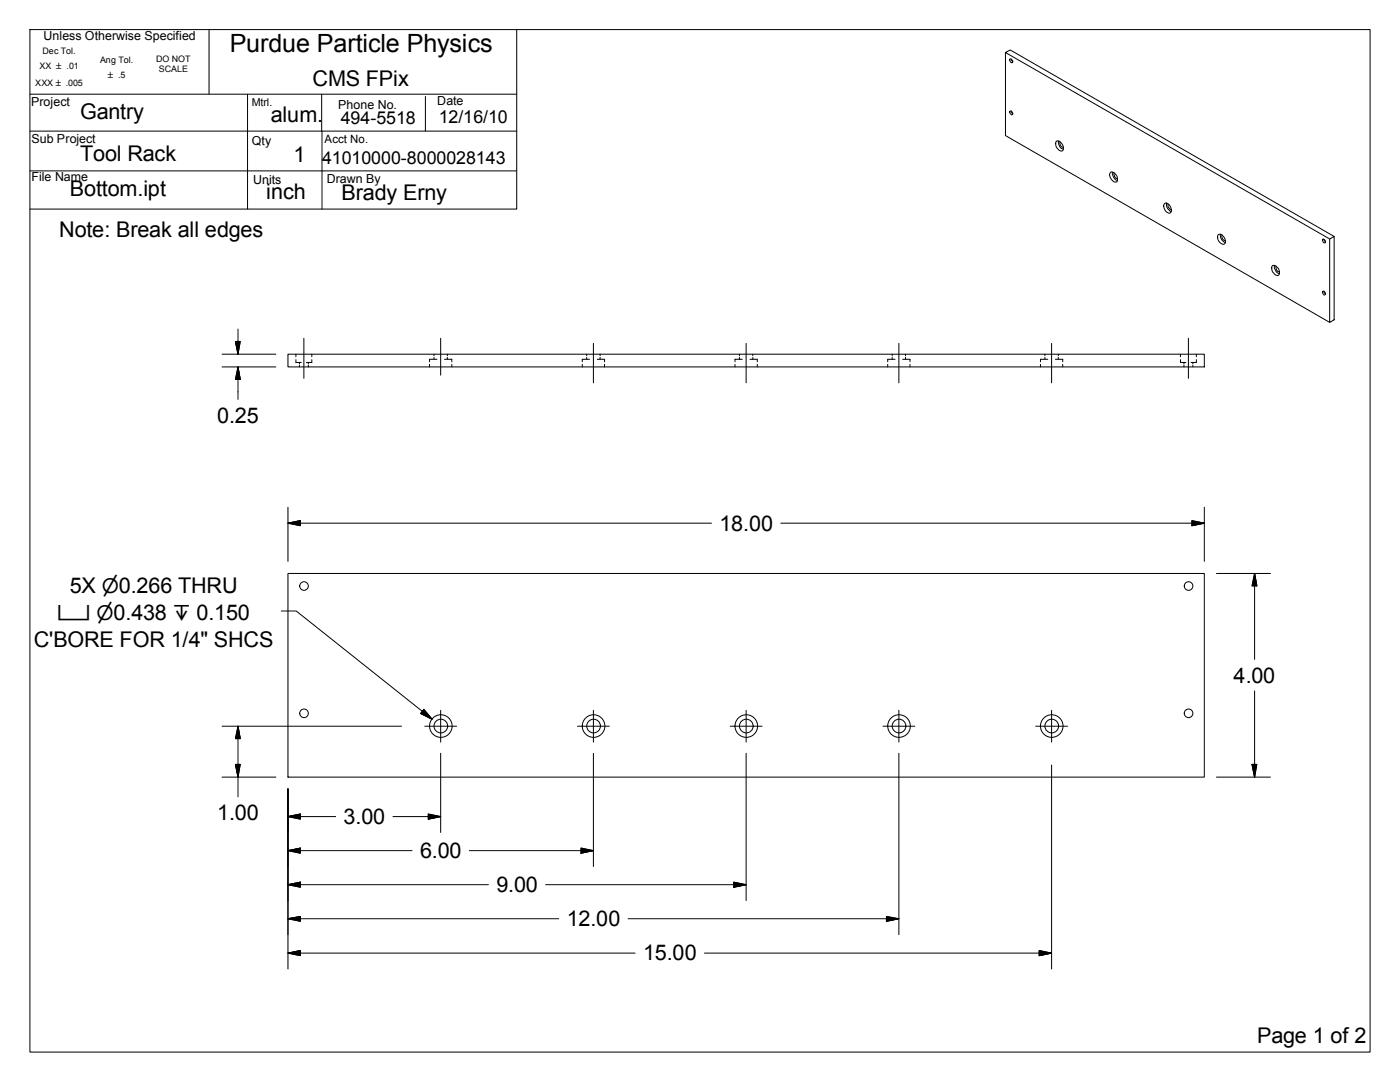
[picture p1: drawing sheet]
<svg xmlns="http://www.w3.org/2000/svg" width="279mm" height="216mm" viewBox="0 0 279 216" stroke-linecap="round" stroke-linejoin="round" font-family="sans-serif">
<!-- layer: Visible Edges(ANSI) -->
<g fill="none" stroke="#000" stroke-width=".2">
<path d="M200.7 10.5v16.6l64.7 37.2M201.5 11.8a.5 .5 0 0 1 .6 .7l-.4-.1zM201.8 11.8l.3 .5M201.5 22.2a.4 .4 0 0 1 .5 .2 .4 .4 0 0 1-.1 .5l-.3-.2zM201.8 22.2v.2l.3 .3M210.8 28.3l.1-.2a1.33 1.33 0 0 1 1.1 2 1.42 1.42 0 0 1-1.2-1.8zM211.3 28.1a1.5 1.5 0 0 0 .9 1.7M211.6 28.3a.8 .8 0 0 0 .6 1.1M221.6 34.5a.71 .71 0 0 1 1 .3l.4 .8a.54 .54 0 0 1-.2 .7 .54 .54 0 0 1-.7-.2l-.5-.7-.2-.5zM222 34.4a1.64 1.64 0 0 0 1 1.6M222.4 34.5a.83 .83 0 0 0 .6 1.1M232.5 40.6a1.27 1.27 0 0 1 1.2 1.8 .65 .65 0 0 1-1.1-.3l-.4-1z"/>
<path d="M232.8 40.5a1.63 1.63 0 0 0 .9 1.7M233.1 40.7a1 1 0 0 0 .7 1.1M243.1 46.9l.1-.1a1.32 1.32 0 0 1 1.4 1.4l-.1 .2a.51 .51 0 0 1-.4 .4 .51 .51 0 0 1-.5-.3l-.5-.7zM243.6 46.7a1.63 1.63 0 0 0 .9 1.8M243.9 46.9a.89 .89 0 0 0 .6 1.2M254 53a1.3 1.3 0 0 1 1.1 1.9 1.3 1.3 0 0 1-1.1-1.9zM254.4 53a1.5 1.5 0 0 0 .9 1.6M254.7 53.1a.8 .8 0 0 0 .6 1.1M264 47.7a.44 .44 0 0 1 .5 .3 .44 .44 0 0 1-.1 .5l-.3-.1-.2-.5zM264 58.1a.44 .44 0 0 1 .5 .3 .44 .44 0 0 1-.1 .5l-.4-.3-.1-.3zM264.2 47.8l.3 .5M264.2 58.1l.1 .3 .2 .2"/>
<path d="M265.4 47.7l.9-.5v16.6l-.9 .5zM266.3 47.2l-64.7-37.2-.9 .5 64.7 37.2M57.5 70.7h182.8v2.5h-182.8zM57.5 114.4h182.8v40.7h-182.8z"/>
<circle cx="60.7" cy="116.9" r=".86"/>
<circle cx="237.2" cy="116.9" r=".86"/>
<circle cx="60.7" cy="142.3" r=".86"/>
<circle cx="88" cy="144.9" r="1.37"/>
<circle cx="88" cy="144.9" r="2.25"/>
<circle cx="118.5" cy="144.9" r="1.37"/>
<circle cx="118.5" cy="144.9" r="2.25"/>
<circle cx="148.9" cy="144.9" r="1.37"/>
<circle cx="148.9" cy="144.9" r="2.25"/>
<circle cx="179.4" cy="144.9" r="1.37"/>
<circle cx="179.4" cy="144.9" r="2.25"/>
<circle cx="209.9" cy="144.9" r="1.37"/>
<circle cx="209.9" cy="144.9" r="2.25"/>
<circle cx="237.2" cy="142.3" r=".86"/>
</g>
<!-- layer: Hidden Edges(ANSI) -->
<g fill="none" stroke="#000" stroke-width=".2">
<path d="M59.1 71.8v.5h1M59.1 70.7v.5M59.8 72.3v.3M59.8 72.9v.3M61.5 72.3v.3M61.5 72.9v.3M62.2 71.8v.5h-1M62.2 70.7v.5M85.7 72.7v.5M86.6 70.7v.3M86.6 71.3v.4M87.2 71.7h-1.5v.5"/>
<path d="M88.7 71.7h1.5v.5M89.3 70.7v.3M89.3 71.3v.4M90.2 72.7v.5M116.2 72.7v.5M117.1 70.7v.3M117.1 71.3v.4M117.7 71.7h-1.5v.5M119.2 71.7h1.4v.5M119.8 70.7v.3M119.8 71.3v.4M120.6 72.7v.5"/>
<path d="M146.7 72.7v.5M147.6 70.7v.3M147.6 71.3v.4M148.1 71.7h-1.4v.5M149.7 71.7h1.4v.5M150.2 70.7v.3M150.2 71.3v.4M151.1 72.7v.5M177.2 72.7v.5M178.1 70.7v.3M178.1 71.3v.4M178.6 71.7h-1.4v.5"/>
<path d="M180.1 71.7h1.5v.5M180.7 70.7v.3M180.7 71.3v.4M181.6 72.7v.5M207.6 72.7v.5M208.5 70.7v.3M208.5 71.3v.4M209.1 71.7h-1.5v.5M210.6 71.7h1.5v.5M211.2 70.7v.3M211.2 71.3v.4M212.1 72.7v.5"/>
<path d="M235.6 71.8v.5h1.1M235.6 70.7v.5M236.3 72.3v.3M236.3 72.9v.3M238.1 72.3v.3M238.1 72.9v.3M238.8 71.8v.5h-1.1M238.8 70.7v.5"/>
</g>
<!-- layer: Sketch Geometry(ANSI) -->
<path d="M6 5.9h267.4v204h-267.4zM6 18.8h97.1M41.7 5.9v12.9M49.4 18.8v22.9M64.2 18.8v7.4M84.9 19.2v7M103.1 5.9v35.8h-97.1M6 26.2h97.1M6 34.1h97.1M64.3 26.2v15.5" fill="none" stroke="#000" stroke-width=".2"/>
<!-- layer: Center Mark(ANSI) -->
<path d="M84.8 144.9h6.3M87.9 141.7v6.4M115.3 144.9h6.3M118.4 141.7v6.4M145.7 144.9h6.4M148.9 141.7v6.4M176.2 144.9h6.4M179.4 141.7v6.4M206.7 144.9h6.3M209.9 141.7v6.4" fill="none" stroke="#000" stroke-width=".2"/>
<!-- layer: Dimensions(ANSI) -->
<g fill="none" stroke="#000" stroke-width=".2">
<path d="M44.3 70.7h10.8M44.3 73.2h10.8M47 68.1h.9l-.4 2.6zM47.5 73.2l.4 2.5h-.9zM47.5 65.7v5M47.5 73.2v6.5M57.5 104.4l2.4-.5v1zM57.5 101.2v10.8M57.5 104.4h84.5M155.8 104.4h84.5M237.9 103.9l2.4 .5-2.4 .5zM240.3 101.2v10.8"/>
<path d="M242.8 114.4h10.8M250.4 114.4l.4 2.5h-.9zM250.4 114.4v17.2M250.4 137.9v17.2M44.3 155.1h10.8M44.3 144.9h35.8M47 152.5h.9l-.4 2.6zM47.5 144.9l.4 2.5h-.9zM47.5 144.9v14.1M57.5 157.4v36M87.9 150.3v15.8M118.4 150.3v22.6"/>
<path d="M148.9 150.3v29.4M179.4 150.3v36.2M209.9 152.7v40.7M242.8 155.1h10.8M249.9 152.5h.9l-.4 2.6zM57.5 162.9l2.4-.5v1zM57.5 169.7l2.4-.5v1zM57.5 176.5l2.4-.5v1zM57.5 162.9h9.5M57.5 169.7h24.7M57.5 176.5h40M78.4 162.9h9.5"/>
<path d="M85.5 162.4l2.4 .5-2.4 .5zM93.7 169.7h24.7M108.9 176.5h40M116 169.2l2.4 .5-2.4 .5zM146.4 176l2.5 .5-2.5 .5zM57.5 183.3l2.4-.4v.9zM57.5 190.2l2.4-.5v1zM57.5 183.3h54M57.5 190.2h69.2M125.3 183.3h54.1M140.6 190.2h69.3M176.9 182.9l2.5 .4-2.5 .5z"/>
<path d="M207.4 189.7l2.5 .5-2.5 .5z"/>
</g>
<g fill="#000" stroke="#000" stroke-width=".2">
<path d="M47 68.1l.5 2.6zM47 68.1h.9l-.4 2.6zM47.5 73.2l.4 2.5zM47.5 73.2l.4 2.5h-.9zM57.5 104.4l2.4-.5zM57.5 104.4l2.4-.5v1zM237.9 104.9l2.4-.5zM237.9 103.9l2.4 .5-2.4 .5zM250.4 114.4l.4 2.5zM250.4 114.4l.4 2.5h-.9zM47 152.5l.5 2.6zM47 152.5h.9l-.4 2.6z"/>
<path d="M47.5 144.9l.4 2.5zM47.5 144.9l.4 2.5h-.9zM249.9 152.5l.5 2.6zM249.9 152.5h.9l-.4 2.6zM57.5 162.9l2.4-.5zM57.5 162.9l2.4-.5v1zM57.5 169.7l2.4-.5zM57.5 169.7l2.4-.5v1zM57.5 176.5l2.4-.5zM57.5 176.5l2.4-.5v1zM85.5 163.4l2.4-.5zM85.5 162.4l2.4 .5-2.4 .5z"/>
<path d="M116 170.2l2.4-.5zM116 169.2l2.4 .5-2.4 .5zM146.4 177l2.5-.5zM146.4 176l2.5 .5-2.5 .5zM57.5 183.3l2.4-.4zM57.5 183.3l2.4-.4v.9zM57.5 190.2l2.4-.5zM57.5 190.2l2.4-.5v1zM176.9 183.8l2.5-.5zM176.9 182.9l2.5 .4-2.5 .5zM207.4 190.7l2.5-.5zM207.4 189.7l2.5 .5-2.5 .5z"/>
</g>
<!-- layer: Symbols(ANSI) -->
<path d="M56.1 121.9h3l27.1 21.6M84.6 141.5l1.6 2-2.3-1.1z" fill="none" stroke="#000" stroke-width=".2"/>
<path d="M83.9 142.4l2.3 1.1zM84.6 141.5l1.6 2-2.3-1.1z" fill="#000" stroke="#000" stroke-width=".2"/>
<!-- layer: Centerline(ANSI) -->
<path d="M60.6 67.5v8M87.9 67.5v7.4M118.4 68.5v7.9M148.9 68.5v7.9M179.4 68.5v7.9M209.9 68.5v7.9M237.2 67.5v8" fill="none" stroke="#000" stroke-width=".2"/>
<text font-size="5" x="45.8" y="10.4">Purdue Particle Physics</text>
<g font-size="4.3">
<text x="62.4" y="17.1">CMS FPix</text>
<text x="16" y="23.7">Gantry</text>
<text x="54" y="24.3">alum.</text>
<text x="16" y="32.1">Tool Rack</text>
<text x="58.5" y="32.3">1</text>
<text x="13.9" y="39.1">Bottom.ipt</text>
<text x="53.1" y="39.7">inch</text>
<text x="68.1" y="39.9">Brady Erny</text>
<text x="11.8" y="47.2">Note: Break all edges</text>
<text x="43.3" y="84.3">0.25</text>
<text x="143.6" y="105.9">18.00</text>
<text x="13.9" y="118.4">5X ⌀0.266 THRU</text>
<text x="6.7" y="129">C'BORE FOR 1/4&quot; SHCS</text>
<text x="246.2" y="136.2">4.00</text>
<text x="43.3" y="163.7">1.00</text>
<text x="68.6" y="164.4">3.00</text>
<text x="83.8" y="171.3">6.00</text>
<text x="99.1" y="178.1">9.00</text>
<text x="113.1" y="184.8">12.00</text>
<text x="128.3" y="191.6">15.00</text>
<text x="250.9" y="208.1">Page 1 of 2</text>
</g>
<text font-size="4" x="11.4" y="123.7">⌴ ⌀0.438 ↧ 0.150</text>
<g font-size="3.6">
<text x="68" y="24.8">494-5518</text>
<text x="87.6" y="24.4">12/16/10</text>
<text x="64.3" y="32.6">41010000-8000028143</text>
</g>
<g font-size="2.5">
<text x="8.7" y="8.1">Unless Otherwise Specified</text>
<text x="6.2" y="21.1">Project</text>
<text x="67.5" y="21.7">Phone No.</text>
<text x="87.2" y="21">Date</text>
<text x="6.3" y="28.5">Sub Project</text>
<text x="50.2" y="28.9">Qty</text>
<text x="6.3" y="36.1">File Name</text>
<text x="50.5" y="36.7">Units</text>
<text x="65.2" y="36.4">Drawn By</text>
</g>
<text font-size="2.3" x="64.8" y="28.4">Acct No.</text>
<text font-size="2.2" x="50.2" y="21.1">Mtrl.</text>
<g font-size="1.8">
<text x="8.5" y="10.9">Dec Tol.</text>
<text x="7" y="17.2">XXX ± .005</text>
<text x="7.9" y="13.8">XX ± .01</text>
<text x="20" y="12.6">Ang Tol.</text>
<text x="31.2" y="12.4">DO NOT</text>
<text x="31.7" y="14.4">SCALE</text>
</g>
<text font-size="1.7" x="21.5" y="15.6">± .5</text>
</svg>
